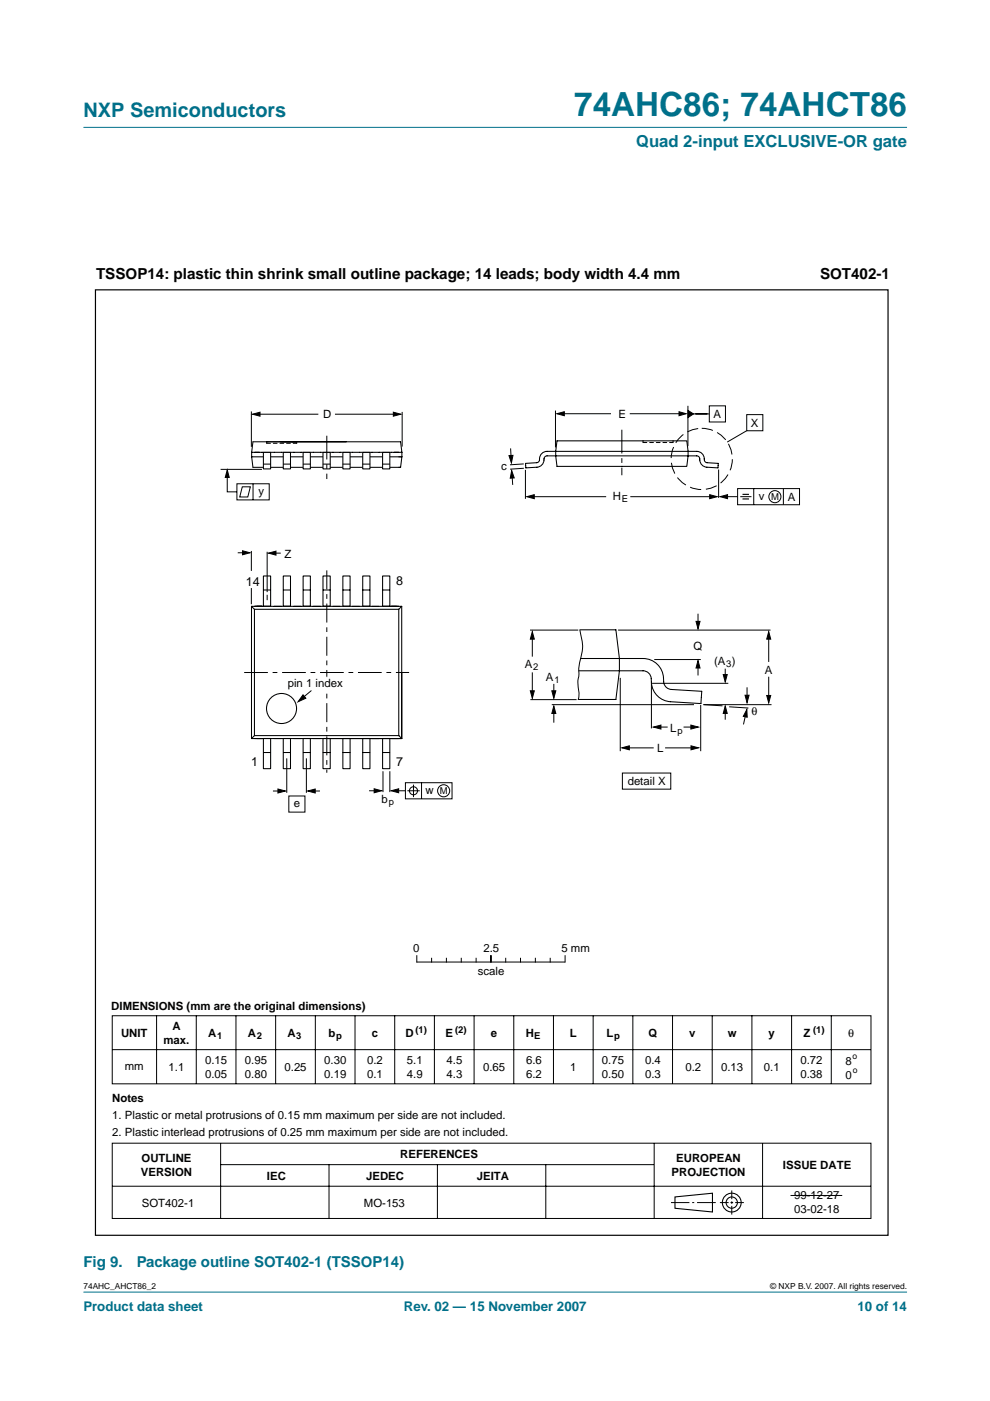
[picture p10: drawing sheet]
<svg xmlns="http://www.w3.org/2000/svg" width="210mm" height="297mm" viewBox="0 0 210 297" stroke-linecap="round" stroke-linejoin="round" font-family="sans-serif">
<g fill="#00708a" stroke="#00708a" stroke-width=".21">
<path d="M17.7 273.9h174.6z"/>
<path d="M17.7 27h174.6z"/>
</g>
<g fill="none" stroke="#000" stroke-width=".21">
<path d="M46.8 99.5h8.7M53.3 87.2v7.5M54.5 87.8h13M56.5 93.7v.3M62.9 93.7v.3M71 87.8h13.1M85.3 87.3v7.4M108.3 95.1l.1 2.5M111 98.4l-2.9 .1M111.1 99.3l-2.9 .2M111.4 99.6v6.2M117.8 87v7.9"/>
<path d="M118.8 87.7h10.7M133.5 87.7h11.3M136.3 93.5v.3M142.7 93.5v.3M145.9 86v8.6M146.4 87.8h4M150.4 86h3.4v3.5h-3.4zM152.4 99.6v6M158.3 87.9h3.4v3.4h-3.4zM158.3 91.3l-4.1 2.4M48.2 100.3v4h2M50.2 102.6h6.9v3.4h-6.9z"/>
<path d="M50.4 117.2h2M51.4 103.2h1.7l-.6 2.2h-1.7zM53.3 116.8v4.2M53.7 102.6v3.4M56.6 117v8.5M57.5 117.3h2M108.5 100.3l.2 2.5M112.5 105.3h16M133.6 105.3h17.5M153.5 105.3h2.9M156.4 103.6h13.1v3.4h-13.1zM157 105.3h2.3"/>
<path d="M159.8 103.6v3.4M166.1 103.6v3.4M53.3 124.7v3.4M56.6 126.1v1.1M112.4 133.6h10.2M112.9 134.5v4.7M122.9 133.6a10 10 0 0 1 0 6.7l-.2 1.4 .1 1.3a8.1 8.1 0 0 0 0 4.1l-.2 1.2M131 133.6h32.4M138.7 139.8h9.9M148 130.1v2.4M163 135v5.3M66 146.4l-2.4 2.1"/>
<path d="M112.5 148.3h9.8M112.9 142.6v4.7M117 149.4h30.1M117.4 145v2.6M117.4 150.7v2.5M131.5 143.7v15.6M132.5 158.6h6.1M138.1 144.9v9.5M138.3 144.9h16.1M139.5 154.2h2.1M141 158.6h6.3M144.9 154.2h2.1"/>
<path d="M148 140.8v2.4M148.6 149.5v9.8M149.1 149.4l4.1 .3M149.2 149.4h14.4M153.8 141.8v1.9M153.8 150.7v1.9M154.6 149.9l4.1 .2M158.2 151l-.6 2.6M158.4 145.7v2.6M163 143.5v4.5M57.9 167.7h1.9M60.8 160.8v7.3"/>
<path d="M61.2 168.8h3.5v3.4h-3.5zM65 160.8v7.3M66 167.7h1.8M78.3 167.7h1.8M81.2 163.5v4.4M82.7 163.5v4.4M83.8 167.7h2.2M86 165.9h9.8v3.5h-9.8zM86.4 167.7h2.6M87.7 166.4v2.6M89.4 165.9v3.5M132 163.9h10.2v3.4h-10.2z"/>
<path d="M23.8 215.4h160.9v14.4h-160.9zM33.2 215.4v14.4M41.6 215.4v14.4M50 215.4v14.4M58.4 215.4v14.4M66.9 215.4v14.4M75.3 215.4v14.4M83.7 215.3v14.5M88.4 202.6v1.4M88.4 204h31.3M91.5 203.2v.8M92.1 215.4v14.4"/>
<path d="M94.6 203.2v.8M97.8 203.2v.8M100.5 215.4v14.4M100.9 203.2v.8M104.1 202.6v1.4M107.2 203.2v.8M108.9 215.4v14.4M110.4 203.2v.8M113.5 203.2v.8M116.7 203.2v.8M117.3 215.4v14.4M119.8 202.6v1.4"/>
<path d="M125.8 215.4v14.4M134.2 215.4v14.4M142.6 215.4v14.4M151 215.4v14.4M159.4 215.3v14.5M167.8 215.4v14.4M176.3 215.4v14.4M23.8 222.5h160.9M23.8 242.4h160.9v15.9h-160.9zM23.8 251.5h160.9M46.8 242.4v15.9M46.8 246.9h91.8"/>
<path d="M69.8 246.9v11.4M92.7 246.9v11.4M115.7 246.9v11.4M138.7 242.4v15.9M142.3 255h3.9M146.8 255h.4M147.8 255h4M152.6 255h1.9M154.9 255h.5M155.2 252.4v1.9M155.2 254.7v.5M155.2 255.7v1.8"/>
<path d="M155.9 255h1.8M161.7 242.4v15.9M167.6 253.5h11"/>
<circle cx="164.3" cy="105.3" r="1.28"/>
<circle cx="87.7" cy="167.7" r=".86"/>
<circle cx="94.1" cy="167.7" r="1.28"/>
</g>
<g fill="none" stroke="#000" stroke-width=".23">
<path d="M143.1 253.8l8-.8v4l-8-.8z"/>
<circle cx="155.2" cy="255" r="1.99"/>
<circle cx="155.2" cy="255" r="1.2"/>
</g>
<g fill="#000" stroke="#000" stroke-width=".21">
<path d="M53.5 87.8l1.6-.4v.8zM83.4 87.4l1.6 .4-1.6 .4zM107.9 96.6l.9-.1-.4 1.7zM118.1 87.7l1.5-.4v.8zM144 87.3l1.5 .4-1.5 .4zM145.9 87l1.1 .8-1.1 .7zM48.2 99.6l.4 1.6h-.8zM51.4 116.8l1.6 .4-1.6 .4zM56.9 117.3l1.6-.5v.9zM108.5 99.8l.5 1.5-.8 .1zM111.7 105.3l1.6-.4v.8zM150.5 104.9l1.6 .4-1.6 .4z"/>
<path d="M152.7 105.3l1.6-.4v.8zM112.9 133.9l.4 1.6h-.9zM147.6 131.7h.8l-.4 1.6zM163 133.9l.4 1.6h-.8zM64.2 147.3l.6 .7-1.6 .8zM112.4 146.5h.9l-.4 1.6zM117.4 149.7l.4 1.6h-.8zM117 146.5h.8l-.4 1.6zM131.8 158.6l1.6-.5v.9zM138.5 154.2l1.6-.5v.9zM146.5 153.7l1.6 .5-1.6 .4zM146.5 158.1l1.6 .5-1.6 .4z"/>
<path d="M148 140l.4 1.6h-.8zM153.8 149.7l.4 1.6h-.9zM153.3 143h.9l-.4 1.6zM158.4 150.4v1.7l-.8-.2zM158 147.4h.8l-.4 1.6zM162.6 147.5h.8l-.4 1.5zM58.9 167.3l1.6 .4-1.6 .4zM65.2 167.7l1.6-.4v.8zM79.3 167.2l1.6 .5-1.6 .4zM82.9 167.7l1.6-.5v.9z"/>
</g>
<path d="M131.8 91.1v9.7M51.8 142.6h34.9" fill="none" stroke="#000" stroke-width=".21" stroke-dasharray="5 1 1 1" stroke-linecap="butt"/>
<path d="M69.3 120.9v42.9" fill="none" stroke="#000" stroke-width=".21" stroke-dasharray="4 1 1 1" stroke-linecap="butt"/>
<path d="M157.4 104.8h1.4M157.4 105.8h1.4" fill="none" stroke="#000" stroke-width=".24"/>
<circle cx="148.8" cy="97.3" r="6.5" fill="none" stroke="#000" stroke-width=".21" stroke-dasharray="2.4 1" stroke-linecap="butt"/>
<path d="M20.2 61.5h168.1v200.4h-168.1z" fill="none" stroke="#000" stroke-width=".25"/>
<g fill="none" stroke="#000" stroke-width=".22">
<path d="M53.4 96.9l.2 2.2h31.3l.3-2.2M53.4 96.9h31.8M53.4 95.9v1M54 95.9h31.2M55 95.9h-1.6l.2-2.2h31.3l.3 2.2M85.2 95.9v1M111.4 98.2l2.4-.1a.7 .7 0 0 0 .6-.9 1.59 1.59 0 0 1 1.6-1.5h31.7a1.76 1.76 0 0 1 1.7 2l.5 .4 2.4 .1-.1 1-2.3-.1a1.77 1.77 0 0 1-1.6-2.1l-.6-.3h-31.7a.7 .7 0 0 0-.7 .8 1.58 1.58 0 0 1-1.5 1.6l-2.3 .1zM118.1 93.5h27.5l.3 2.2-.3 3.2h-27.5l-.3-2.2zM53.3 128.6v28M53.3 128.6h31.9M53.3 128.6l.6 .6M55.8 122.1h1.6v6.4h-1.6z"/>
<path d="M55.9 125.1h1.4M60.1 122.1h1.5v6.4h-1.5zM60.1 125.1h1.4M64.3 122.1h1.5v6.4h-1.5zM64.3 125.1h1.5M68.5 122.1h1.5v6.4h-1.5zM68.5 125.1h1.5M72.7 122.1h1.5v6.4h-1.5zM72.7 125.1h1.5M76.9 122.1h1.5v6.4h-1.5zM77 125.1h1.4M81.1 122.1h1.6v6.4h-1.6z"/>
<path d="M81.2 125.1h1.4M84.5 129.2h-30.6v26.8M84.5 129.2v26.8M85.2 128.6v28h-31.9M85.2 128.6l-.7 .6M122.9 133.5h7.7l.7 6.1v2.6l-.7 6.1h-8M123.1 139.6h13.2a4.6 4.6 0 0 1 4.5 5.3 1.71 1.71 0 0 0 1.5 1.3l6.5 .4-.2 2.6-6.4-.4a4.4 4.4 0 0 1-4.1-4.9 1.73 1.73 0 0 0-1.8-1.7h-13.6M53.9 156h30.6M53.9 156l-.6 .6M55.8 156.6h1.6v6.4h-1.6zM55.9 159.5h1.4M60.1 156.6h1.5v6.4h-1.5z"/>
<path d="M60.1 159.5h1.4M64.3 156.6h1.5v6.4h-1.5zM64.3 159.5h1.5M68.5 156.6h1.5v6.4h-1.5zM68.5 159.5h1.5M72.7 156.6h1.5v6.4h-1.5zM72.7 159.5h1.5M76.9 156.6h1.5v6.4h-1.5zM77 159.5h1.4M81.1 156.6h1.6v6.4h-1.6zM81.2 159.5h1.4M84.5 156l.7 .6h-16"/>
<circle cx="59.7" cy="150.2" r="3.2"/>
</g>
<path d="M56.5 94h6.4M136.3 93.8h6.4" fill="none" stroke="#000" stroke-width=".21" stroke-dasharray=".8 .6"/>
<path d="M68.8 143.6h.9v2.5h-.9z" fill="#fff" stroke="#fff" stroke-width=".21"/>
<g fill="#fff" stroke="#000" stroke-width=".22">
<path d="M55.8 95.9h1.6v3.5h-1.6z"/>
<path d="M81.1 95.9h1.6v3.5h-1.6z"/>
<path d="M76.9 95.9h1.5v3.5h-1.5z"/>
<path d="M72.7 95.9h1.5v3.5h-1.5z"/>
<path d="M68.5 95.9h1.5v3.5h-1.5z"/>
<path d="M64.3 95.9h1.5v3.5h-1.5z"/>
<path d="M60.1 95.9h1.5v3.5h-1.5z"/>
</g>
<path d="M69.3 92.4v9.2" fill="none" stroke="#000" stroke-width=".21" stroke-dasharray="5 1 1 1" stroke-linecap="butt"/>
<path d="M55.9 98.4h1.4M60.1 98.4h1.4M64.3 98.4h1.5M68.5 98.4h1.5M72.7 98.4h1.5M77 98.4h1.4M81.2 98.4h1.4" fill="none" stroke="#000" stroke-width=".22"/>
<text font-size="7.1" fill="#00708a" x="121.7" y="24.7">74AHC86; 74AHCT86</text>
<text font-size="4.2" fill="#00708a" x="17.7" y="24.9">NXP Semiconductors</text>
<text font-size="3.5" fill="#00708a" x="134.9" y="31.1">Quad 2-input EXCLUSIVE-OR gate</text>
<g font-size="3.2">
<text x="20.4" y="59.1">TSSOP14: plastic thin shrink small outline package; 14 leads; body width 4.4 mm</text>
<text x="173.9" y="59.1">SOT402-1</text>
</g>
<g font-size="3.2" fill="#00708a">
<text x="17.7" y="268.7">Fig 9.</text>
<text x="29" y="268.7">Package outline SOT402-1 (TSSOP14)</text>
</g>
<g font-size="2.8" fill="#00708a">
<text x="17.7" y="278">Product data sheet</text>
<text x="85.6" y="278">Rev. 02 — 15 November 2007</text>
<text x="181.8" y="278">10 of 14</text>
</g>
<g font-size="2.7">
<text x="52.2" y="124.2">14</text>
<text x="84" y="124.1">8</text>
<text x="53.2" y="162.5">1</text>
<text x="84" y="162.5">7</text>
</g>
<g font-size="2.4">
<text x="68.5" y="88.7">D</text>
<text x="131.2" y="88.6">E</text>
<text x="151.3" y="88.6">A</text>
<text x="159.2" y="90.5">X</text>
<text x="106.2" y="99.7">c</text>
<text x="54.8" y="105">y</text>
<text x="130" y="105.9">H</text>
<text x="160.9" y="106">v</text>
<text x="167" y="106.2">A</text>
<text x="60.4" y="118.3">Z</text>
<text x="147" y="137.7">Q</text>
<text x="111.3" y="141.6">A</text>
<text x="151.4" y="141">(A )</text>
<text x="162.2" y="142.9">A</text>
<text x="61" y="145.7">pin 1 index</text>
<text x="115.7" y="144.3">A</text>
<text x="142.1" y="155.2">L</text>
<text x="159.3" y="151.6">θ</text>
<text x="139.3" y="159.4">L</text>
<text x="133.1" y="166.5">detail X</text>
<text x="62.3" y="171.2">e</text>
<text x="80.9" y="170.3">b</text>
<text x="90.2" y="168.4">w</text>
<text x="87.6" y="201.9">0</text>
<text x="102.5" y="201.9">2.5</text>
<text x="119" y="201.9">5 mm</text>
<text x="101.3" y="206.6">scale</text>
<text x="23.6" y="214.2">DIMENSIONS (mm are the original dimensions)</text>
<text x="25.7" y="219.9">UNIT</text>
<text x="34.7" y="221.3">max.</text>
<text x="36.5" y="218.4">A</text>
<text x="44.2" y="219.9">A</text>
<text x="52.6" y="219.9">A</text>
<text x="61" y="219.9">A</text>
<text x="69.7" y="219.9">b</text>
<text x="78.8" y="219.9">c</text>
<text x="86" y="219.9">D</text>
<text x="94.4" y="219.9">E</text>
<text x="104.1" y="219.9">e</text>
<text x="111.5" y="219.9">H</text>
<text x="120.8" y="219.9">L</text>
<text x="128.6" y="219.9">L</text>
<text x="137.5" y="219.9">Q</text>
<text x="146.2" y="219.9">v</text>
<text x="154.3" y="219.9">w</text>
<text x="163" y="219.9">y</text>
<text x="170.4" y="219.9">Z</text>
<text x="179.8" y="219.9">θ</text>
<text x="26.5" y="226.8">mm</text>
<text x="35.8" y="227">1.1</text>
<text x="43.5" y="225.6">0.15</text>
<text x="51.9" y="225.6">0.95</text>
<text x="60.3" y="227.1">0.25</text>
<text x="68.8" y="225.6">0.30</text>
<text x="77.8" y="225.6">0.2</text>
<text x="86.3" y="225.6">5.1</text>
<text x="94.7" y="225.6">4.5</text>
<text x="102.4" y="227">0.65</text>
<text x="111.5" y="225.6">6.6</text>
<text x="120.9" y="227">1</text>
<text x="127.6" y="225.6">0.75</text>
<text x="136.8" y="225.6">0.4</text>
<text x="145.3" y="227">0.2</text>
<text x="152.9" y="227">0.13</text>
<text x="162" y="227">0.1</text>
<text x="169.7" y="225.6">0.72</text>
<text x="179.3" y="225.8">8</text>
<text x="23.8" y="233.6">Notes</text>
<text x="43.5" y="228.5">0.05</text>
<text x="51.9" y="228.5">0.80</text>
<text x="68.8" y="228.5">0.19</text>
<text x="77.8" y="228.5">0.1</text>
<text x="86.3" y="228.5">4.9</text>
<text x="94.7" y="228.5">4.3</text>
<text x="111.5" y="228.5">6.2</text>
<text x="127.6" y="228.5">0.50</text>
<text x="136.8" y="228.5">0.3</text>
<text x="169.7" y="228.5">0.38</text>
<text x="179.3" y="228.7">0</text>
<text x="23.8" y="237.3">1. Plastic or metal protrusions of 0.15 mm maximum per side are not included.</text>
<text x="23.8" y="240.9">2. Plastic interlead protrusions of 0.25 mm maximum per side are not included.</text>
<text x="84.9" y="245.6">REFERENCES</text>
<text x="29.9" y="249.3">VERSION</text>
<text x="30" y="246.3">OUTLINE</text>
<text x="56.6" y="250.2">IEC</text>
<text x="77.6" y="250.2">JEDEC</text>
<text x="101.1" y="250.2">JEITA</text>
<text x="142.4" y="249.3">PROJECTION</text>
<text x="143.4" y="246.3">EUROPEAN</text>
<text x="166" y="247.8">ISSUE DATE</text>
<text x="30.1" y="255.8">SOT402-1</text>
<text x="77.2" y="255.8">MO-153</text>
<text x="168.4" y="254.3">99-12-27</text>
<text x="168.4" y="257.2">03-02-18</text>
</g>
<g font-size="2">
<text x="131.9" y="106.4">E</text>
<text x="163.5" y="106">M</text>
<text x="113.1" y="142">2</text>
<text x="154" y="141.5">3</text>
<text x="117.5" y="144.8">1</text>
<text x="143.7" y="155.6">p</text>
<text x="82.4" y="170.8">p</text>
<text x="93.3" y="168.4">M</text>
<text x="46" y="220.3">1</text>
<text x="54.4" y="220.3">2</text>
<text x="62.8" y="220.3">3</text>
<text x="71.2" y="220.3">p</text>
<text x="88.1" y="218.9">(1)</text>
<text x="96.5" y="218.9">(2)</text>
<text x="113.2" y="220.3">E</text>
<text x="130.2" y="220.3">p</text>
<text x="172.4" y="218.9">(1)</text>
</g>
<g font-size="1.8">
<text x="180.7" y="224.6">o</text>
<text x="180.8" y="227.5">o</text>
<text x="17.7" y="273.4">74AHC_AHCT86_2</text>
<text x="163.3" y="273.4">© NXP B.V. 2007. All rights reserved.</text>
</g>
</svg>
